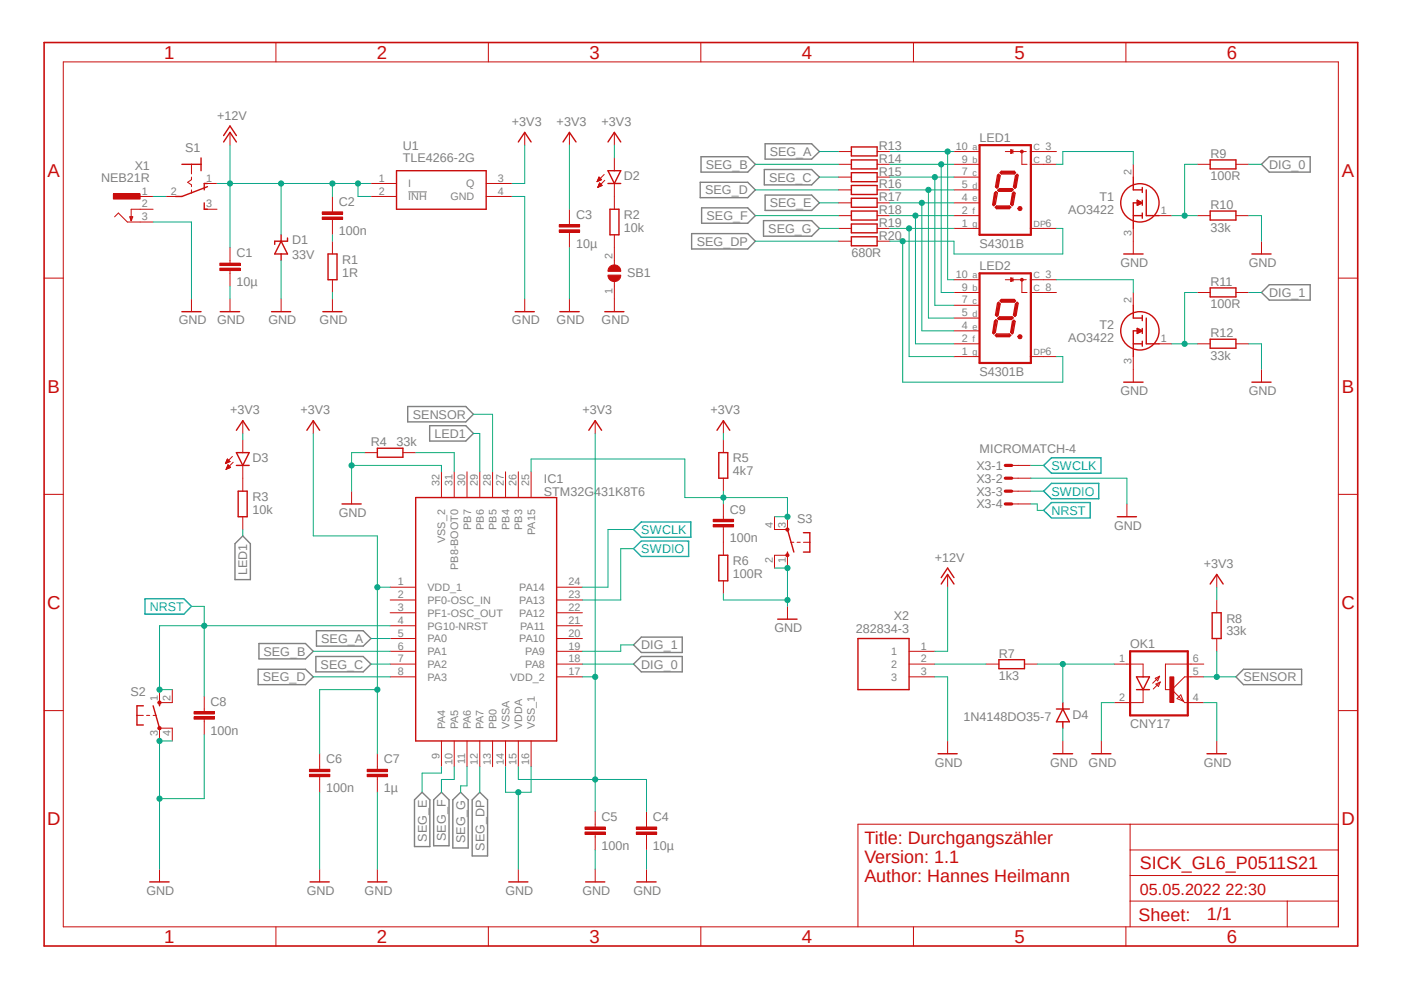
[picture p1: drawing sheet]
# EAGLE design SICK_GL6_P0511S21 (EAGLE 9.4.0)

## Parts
C1  10µ  C-EUC1206K  [C1206K]
C2  100n  C-EUC0805K  [C0805K]
C3  10µ  C-EUC1206K  [C1206K]
C4  10µ  C-EUC1206K  [C1206K]
C5  100n  C-EUC0805K  [C0805K]
C6  100n  C-EUC0805K  [C0805K]
C7  1µ  C-EUC1206K  [C1206K]
C8  100n  C-EUC0805K  [C0805K]
C9  100n  C-EUC0805K  [C0805K]
D1  33V  SUPPRESSOR-SMBJ  [SMBJ]
D2  LEDSML0805  [SML0805]
D3  LEDSML0805  [SML0805]
D4  1N4148DO35-7  [DO35-7]
IC1  STM32G431K8T6  [QFP80P900X900X160-32N]
LED1  S4301B  [S4301B]
LED2  S4301B  [S4301B]
OK1  CNY17  [DIL06]
R1  1R  R-EU_R0805  [R0805]
R2  10k  R-EU_R0805  [R0805]
R3  10k  R-EU_R0805  [R0805]
R4  33k  R-EU_R0805  [R0805]
R5  4k7  R-EU_R0805  [R0805]
R6  100R  R-EU_R0805  [R0805]
R7  1k3  R-EU_R0805  [R0805]
R8  33k  R-EU_R0805  [R0805]
R9  100R  R-EU_R0805  [R0805]
R10  33k  R-EU_R0805  [R0805]
R11  100R  R-EU_R0805  [R0805]
R12  33k  R-EU_R0805  [R0805]
R13  680R  R-EU_R0805  [R0805]
R14  680R  R-EU_R0805  [R0805]
R15  680R  R-EU_R0805  [R0805]
R16  680R  R-EU_R0805  [R0805]
R17  680R  R-EU_R0805  [R0805]
R18  680R  R-EU_R0805  [R0805]
R19  680R  R-EU_R0805  [R0805]
R20  680R  R-EU_R0805  [R0805]
S1  M9040P  [M9040P]
S2  10-XX  [B3F-10XX]
S3  10-XX  [B3F-10XX]
SB1  SJ  [SJ]
T1  AO3422  [SOT95P237X112-3N]
T2  AO3422  [SOT95P237X112-3N]
U1  TLE4266-2G  [SOT230P700X170-4N]
X1  NEB21R  [NEB21R]
X2  282834-3  [SHDR3W100P0X254_1X3_808X650X10]
X3  MICROMATCH-4  [MICROMATCH-4]

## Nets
+3V3: C3.1 C4.1 C5.1 C6.1 C7.1 D2.A D3.A IC1.1(VDD_1) IC1.15(VDDA) IC1.17(VDD_2) R5.2 R8.2 U1.3(Q)
+12V: C1.1 C2.1 D1.C S1.1(O) U1.1(I) U1.2(!INH) X2.1
DIG_0: IC1.18(PA8) R9.1
DIG_1: IC1.19(PA9) R11.1
GND: C1.2 C3.2 C4.2 C5.2 C6.2 C7.2 C8.2 D1.A D4.A IC1.14(VSSA) IC1.16(VSS_1) IC1.32(VSS_2) OK1.2(C) OK1.4(EMI) R1.1 R4.2 R6.1 R10.1 R12.1 S2.3(P) S2.4(P1) S3.1(S) S3.2(S1) SB1.1 T1.3(S) T2.3(S) U1.4(GND) X1.3 X2.3 X3.2
LED1: IC1.29(PB6) R3.1
N$1: S1.2(P) X1.1
N$2: C2.2 R1.2
N$3: D4.C OK1.1(A) R7.1
N$4: LED2.3(C) T2.2(D)
N$5: D2.C R2.2
N$6: R7.2 X2.2
N$7: C9.1 IC1.25(PA15) R5.1 S3.3(P) S3.4(P1)
N$8: C9.2 R6.2
N$9: LED1.8(C) T1.2(D)
N$10: IC1.31(PB8-BOOT0) R4.1
N$11: R2.1 SB1.2
N$12: R11.2 R12.2 T2.1(G)
N$13: R9.2 R10.2 T1.1(G)
N$14: D3.C R3.2
NRST: C8.1 IC1.4(PG10-NRST) S2.1(S) S2.2(S1) X3.4
S_A: LED1.10(A) LED2.10(A) R13.1
S_B: LED1.9(B) LED2.9(B) R14.1
S_C: LED1.7(C) LED2.7(C) R15.1
S_D: LED1.5(D) LED2.5(D) R16.1
S_DP: LED1.6(DP) LED2.6(DP) R20.1
S_E: LED1.4(E) LED2.4(E) R17.1
S_F: LED1.2(F) LED2.2(F) R18.1
S_G: LED1.1(G) LED2.1(G) R19.1
SEG_A: IC1.5(PA0) R13.2
SEG_B: IC1.6(PA1) R14.2
SEG_C: IC1.7(PA2) R15.2
SEG_D: IC1.8(PA3) R16.2
SEG_DP: IC1.12(PA7) R20.2
SEG_E: IC1.9(PA4) R17.2
SEG_F: IC1.10(PA5) R18.2
SEG_G: IC1.11(PA6) R19.2
SENSOR: IC1.28(PB5) OK1.5(COL) R8.1
SWCLK: IC1.24(PA14) X3.1
SWDIO: IC1.23(PA13) X3.3
Unconnected: IC1.2(PF0-OSC_IN) IC1.3(PF1-OSC_OUT) IC1.13(PB0) IC1.20(PA10) IC1.21(PA11) IC1.22(PA12) IC1.26(PB3) IC1.27(PB4) IC1.30(PB7) LED1.3(C) LED2.8(C) OK1.6(BAS) S1.3(S) X1.2

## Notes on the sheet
- Title: Durchgangszähler
  Version: 1.1
  Author: Hannes Heilmann
